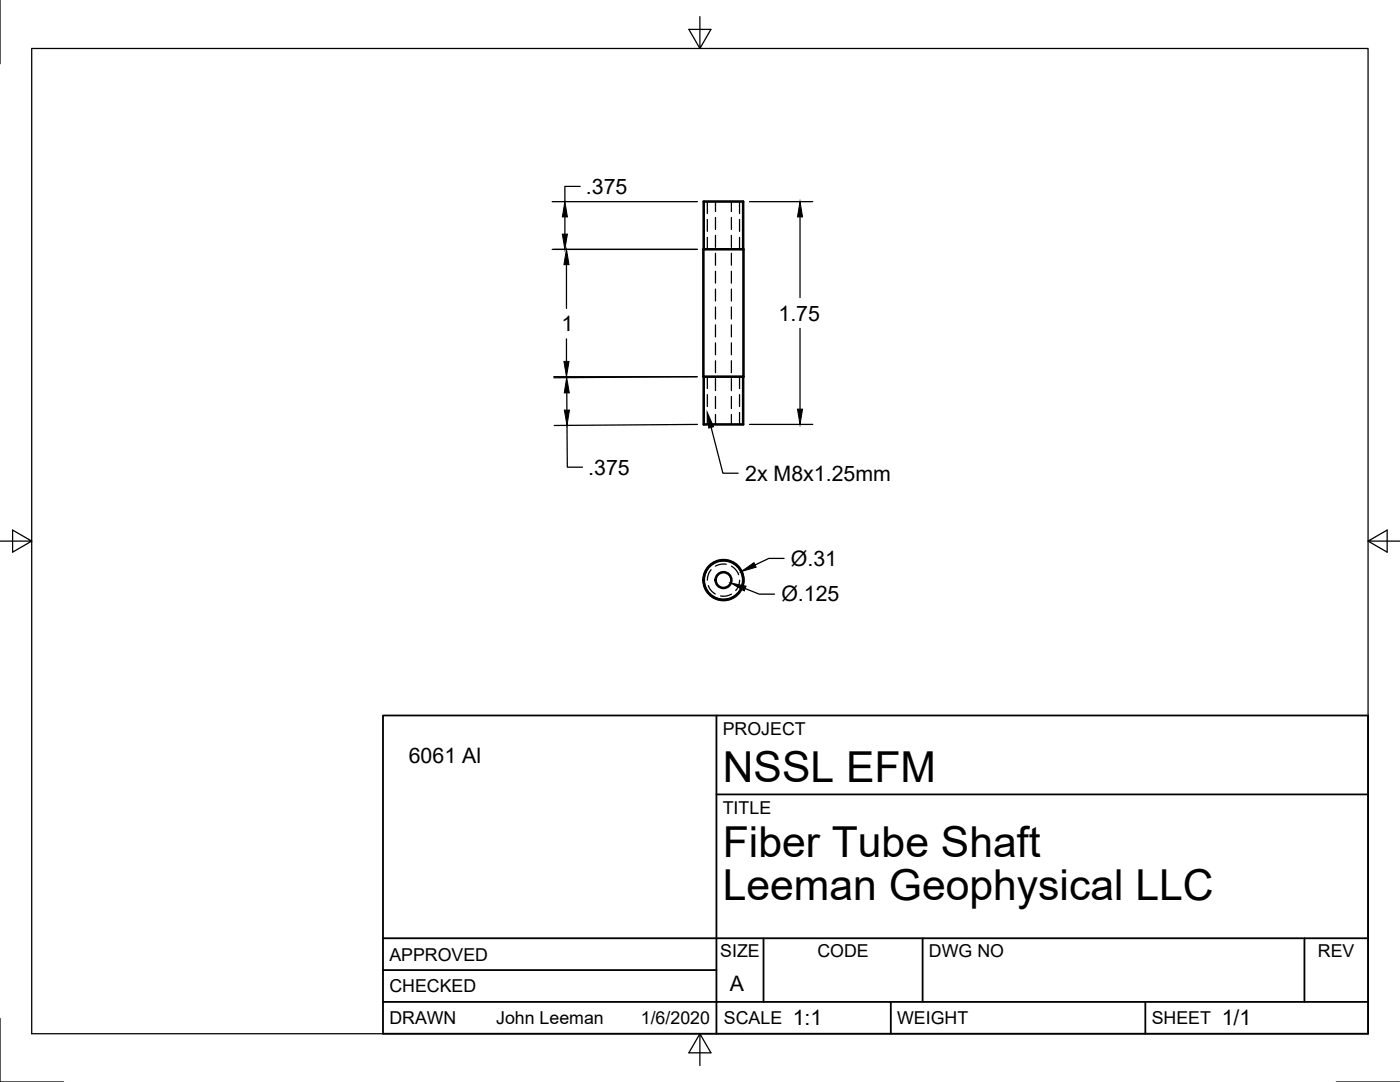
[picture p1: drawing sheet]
<svg xmlns="http://www.w3.org/2000/svg" width="279mm" height="216mm" viewBox="0 0 279 216" stroke-linecap="round" stroke-linejoin="round" font-family="sans-serif">
<!-- layer: Visible -->
<g fill="none" stroke="#000" stroke-width=".51">
<path d="M140.4 49.7h8v25.5h-8zM140.4 49.7v-9.5h7.9v9.5M140.4 75.2v9.5h7.9v-9.5"/>
<circle cx="144.4" cy="115.8" r="1.58"/>
<circle cx="144.4" cy="115.8" r="3.9"/>
<circle cx="144.4" cy="115.8" r="4"/>
</g>
<!-- layer: Hidden -->
<g fill="none" stroke="#000" stroke-width=".25">
<path d="M141.2 40.2v2.4M141.2 43.8v2.4M141.2 47.4v2.3M142.8 40.2v2M142.8 43.4v2.4M142.8 47v2.4M142.8 50.5v2.4M142.8 54.1v2.4M142.8 57.7v2.4M146 40.2v2M146 43.4v2.4M146 47v2.4"/>
<path d="M146 50.5v2.4M146 54.1v2.4M146 57.7v2.4M147.6 40.2v2.4M147.6 43.8v2.4M147.6 47.4v2.3M141.2 75.2v2.3M141.2 78.7v2.4M142.8 61.3v2.3M142.8 64.8v2.4M142.8 68.4v2.4M142.8 72v2.4"/>
<path d="M142.8 75.5v2.4M142.8 79.1v2.4M146 61.3v2.3M146 64.8v2.4M146 68.4v2.4M146 72v2.4M146 75.5v2.4M146 79.1v2.4M147.6 75.2v2.3M147.6 78.7v2.4M141.2 82.3v2.4M142.8 82.7v2"/>
<path d="M146 82.7v2M147.6 82.3v2.4M141.4 116.8a3.1 3.1 0 0 0 1.3 1.7M141.9 113.7l-.1 .1a3.3 3.3 0 0 0-.6 2M144.9 112.6h-.9l-1.2 .4M146 113a3.2 3.2 0 0 1 1.4 1.7M146 118.6a3.2 3.2 0 0 1-2.2 .3M147.6 115.8v.2a3.2 3.2 0 0 1-.8 1.8"/>
</g>
<!-- layer: Border -->
<path d="M0 0v12.7M6.3 9.7h266.7v196.6h-266.7zM139.7 3.3v6.4l2.2-3.8h-4.4l2.2 3.8M0 108h6.3l-3.8-2.2v4.4l3.8-2.2M273 108l3.8 2.2v-4.4l-3.8 2.2h6.4M0 203.2v12.7h12.7M139.7 206.3l-2.2 3.8h4.4l-2.2-3.8v6.3M266.7 215.9h12.7" fill="none" stroke="#000" stroke-width=".25"/>
<!-- layer: Titleblock -->
<path d="M76.4 142.8h196.6v63.5h-196.6zM143 158.5h130M143 142.8v63.5M76.4 199.9h196.6M76.4 193.6h66.6M76.4 187.2h196.6M152.4 187.2v12.7M177.8 199.9v6.4M184.1 187.2v12.7M228.6 199.9v6.4M260.3 187.2v12.7" fill="none" stroke="#000" stroke-width=".36"/>
<!-- layer: FD_Dimensions -->
<g fill="none" stroke="#000" stroke-width=".25">
<path d="M115.8 37.2h-3.1v3M110.2 49.8h29M110.2 40.2h29M112.7 43.3v3.4M113.1 52.8v8.7M149.6 40.2h12.6M159.7 43.3v16.1M110.5 75.2h28.6l-28.5 .2M113.1 67.6v4.5M113.1 78.4v3.4M159.7 65.5v16.1M113.2 84.9v8.3h3.1"/>
<path d="M139.2 84.7l-28.6 .2M149.6 84.7h12.6M148.7 117.4l2.8 1.2h3.1M156.5 111.4h-3.1l-2.7 1.3"/>
</g>
<path d="M112.2 46.7h1l-.5 3.1zM112.7 40.2l.5 3.1h-1zM113.1 49.8l.5 3h-1.1zM159.7 40.2l.5 3.1h-1zM112.5 72.1h1.1l-.5 3.1zM113.1 75.4l.5 3h-1zM112.6 81.8h1l-.4 3.1zM159.2 81.6h1l-.5 3.1zM145.9 116.3l3 .7-.4 .9zM147.9 114l2.6-1.7 .4 .9z" fill="#000" stroke="#000" stroke-width=".2"/>
<!-- layer: Leaders -->
<path d="M141.2 82.3l1.2 2.9-1 .2z" fill="#000" stroke="#000" stroke-width=".2"/>
<path d="M141.9 85.3l2.4 9.1h3" fill="none" stroke="#000" stroke-width=".25"/>
<g font-size="8.5">
<text x="144.3" y="156">NSSL EFM</text>
<text x="144.3" y="171">Fiber Tube Shaft</text>
<text x="144.3" y="179.6">Leeman Geophysical LLC</text>
</g>
<g font-size="4.3">
<text x="116.9" y="38.7">.375</text>
<text x="155.4" y="64">1.75</text>
<text x="112" y="66.1">1</text>
<text x="117.4" y="94.7">.375</text>
<text x="148.7" y="95.9">2x M8x1.25mm</text>
<text x="157.8" y="112.9">Ø.31</text>
<text x="155.9" y="120">Ø.125</text>
<text x="81.6" y="152.3">6061 Al</text>
<text x="145.7" y="197.7">A</text>
<text x="158.2" y="204.6">1:1</text>
<text x="243.8" y="204.6">1/1</text>
</g>
<g font-size="3.5">
<text x="144.3" y="146.6">PROJECT</text>
<text x="144.3" y="162.3">TITLE</text>
<text x="77.7" y="191.7">APPROVED</text>
<text x="143.7" y="191">SIZE</text>
<text x="163.1" y="191">CODE</text>
<text x="185.4" y="191">DWG NO</text>
<text x="263" y="191">REV</text>
<text x="77.7" y="198">CHECKED</text>
<text x="77.7" y="204.4">DRAWN</text>
<text x="99" y="204.4">John Leeman</text>
<text x="127.9" y="204.4">1/6/2020</text>
<text x="144.5" y="204.4">SCALE</text>
<text x="179" y="204.4">WEIGHT</text>
<text x="229.8" y="204.4">SHEET</text>
</g>
</svg>
